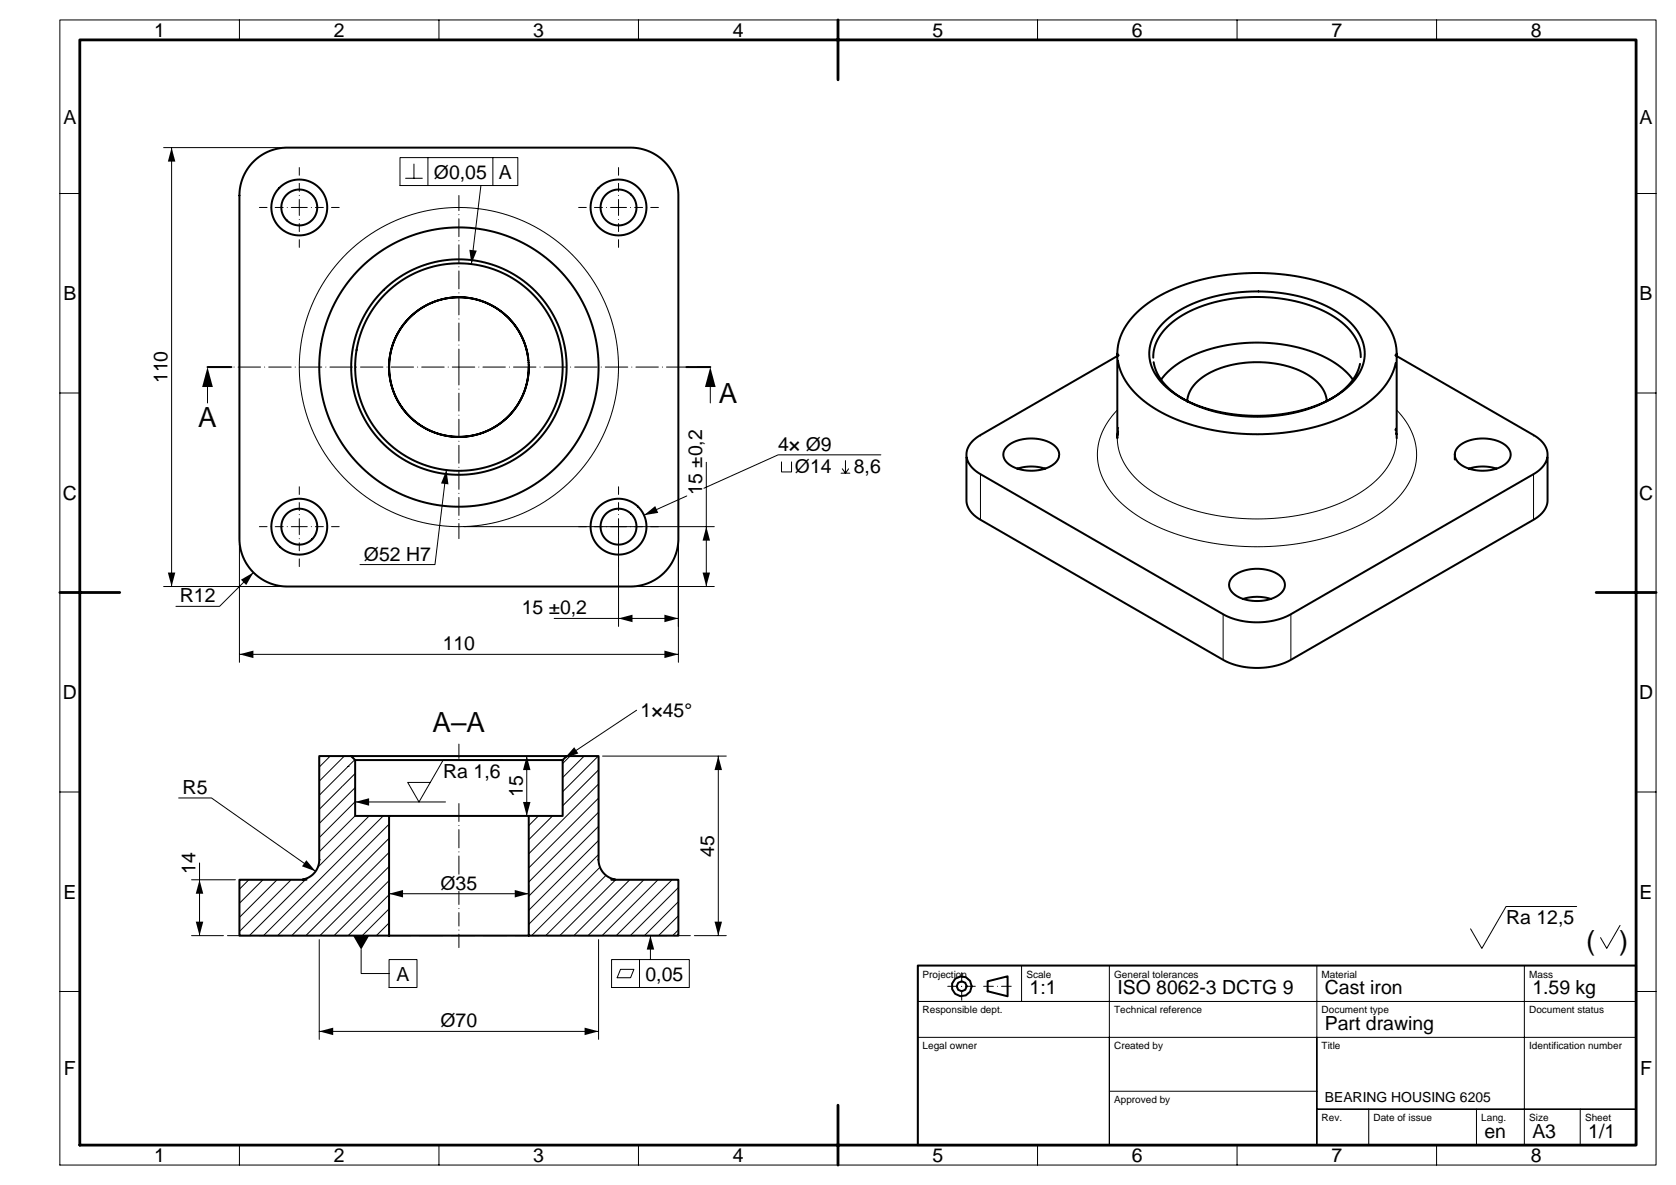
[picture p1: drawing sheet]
<svg xmlns="http://www.w3.org/2000/svg" width="420mm" height="297mm" viewBox="0 0 420 297" stroke-linecap="round" stroke-linejoin="round" font-family="sans-serif">
<g fill="#000">
<path d="M43 37l.9 3.5h-1.8zM117.6 62.6l1.9 .2-1.4 3.4zM52 92l1.3 5h-2.6zM178 92l1.3 5h-2.6zM111.9 117.8l.5 3.6-1.9-.2zM161.4 129.1l2.8-2.3 .8 1.7zM177 132l.9 3.5h-1.8zM42.1 143.5h1.8l-.9 3.5zM60.4 145.3l3.1-1.8-1.8 3.1zM155 155l3.5-.9v1.8zM166.5 154.1l3.5 .9-3.5 .9zM176.1 143.5h1.8l-.9 3.5z"/>
<path d="M60 164l3.5-.9v1.8zM166.5 163.1l3.5 .9-3.5 .9zM132 189.5l.9 3.5h-1.8zM143.9 187.3l1 1.5-3.4 1.2zM180 189.5l.9 3.5h-1.8zM76.8 215.6l2.3 2.8-3.4-1.3zM89 201l3.5-.9v1.8zM131.1 201h1.8l-.9 3.5zM49.1 231h1.8l-.9 3.5zM50 220.5l.9 3.5h-1.8zM88.5 234.5h4l-2 3.5zM97.5 224l3.5-.9v1.8z"/>
<path d="M129 223.1l3.5 .9-3.5 .9zM163 234.5l.9 3.5h-1.8zM179.1 231h1.8l-.9 3.5zM80 258.5l3.5-.9v1.8zM146.5 257.6l3.5 .9-3.5 .9z"/>
</g>
<g fill="none" stroke="#000" stroke-width=".25">
<path d="M15 5h400v287h-400zM60 5v5M110 5v5M160 5v5M210 5v5M260 5v5M310 5v5M360 5v5M41 37h29.6M43 37v110M100.2 39.5h29.6v7h-29.6zM107.2 39.5v7"/>
<path d="M123.5 39.5v7M15 48.5h5M101.6 44.7h4.2M103.7 41.1v3.6M120.5 46.5l-2.4 19.7M410 48.5h5M15 98.5h5M52 96v5M178 96v5M410 98.5h5M111.9 117.8l-2.9 23.7h-18.8M177 115.9v31.1"/>
<path d="M195.8 115.8v2.5h2.6v-2.5M210.8 118.6h2.2M211.1 117.5l.8 1.1M211.9 115.5v3.1l.8-1.1M220.7 114h-25.7l-18.6 8.4M245.7 109v.3M245.7 118.8v11.5M280.3 107.1l-.3 2.9a13.6 13.6 0 0 0 4.7 10 37.9 37.9 0 0 0 20.2 9.2 55 55 0 0 0 34-4.6 20.5 20.5 0 0 0 10.7-11.6 11.7 11.7 0 0 0 .1-5.7M349.9 102.7a15.1 15.1 0 0 1 4.4 15.6 23.9 23.9 0 0 1-11.9 12.5 62.4 62.4 0 0 1-38.9 5.3 43.3 43.3 0 0 1-23.1-10.6 15.4 15.4 0 0 1-4.8-15.5 17.9 17.9 0 0 1 4.3-7.1M384.3 109v.3M384.3 118.8v11.5M60 136.4v29.6"/>
<path d="M116.3 132h62.7M155 133v24M172.1 124.3l-10.7 4.8M15 148.5h5M41 147h29.6M63.5 143.5l-8.5 8.5h-10.9M138.9 155h31.1M159.4 147h19.6M170 157v-20.6v29.6M306.5 153.9v11.5M323.5 153.9v11.5M410 148.5h5"/>
<path d="M60 164h110M159.5 178l-18 12M15 198.5h5M44.8 200h8.2l26.1 18.4M82.8 189.5l-2.8 2.8M86.3 189.5l-6.3 6.3M87.2 192.1h.1M88.9 190.4l-8.9 8.9M89 197.4l-9 9M89 193.9l-9 9M126 190.5h-14.9l-6.1 10.5-2.8-4.9h5.6M132 189.5v15"/>
<path d="M142.9 189.5l-1.9 1.9M146.4 189.5l-5.4 5.4M149.9 189.5l-8.9 8.9M150 196.5l-17.5 17.5M150 193l-9 9M151 189.5h31M180 189.5v45M410 198.5h5M50 216.3v18.2M80 215.5h.3M89 204.5l-9 9M89 200.9l-9 9"/>
<path d="M89 201h22.6M92.5 204.5l-12.9 12.9M96 204.5l-30 30M97.5 217.2l-17.3 17.3M97.5 213.6l-20.9 20.9M97.5 210.1l-24.4 24.4M97.5 206.6l-27.9 27.9M134.9 204.5l-2.4 2.4M138.5 204.5l-6 6M149.7 215.5h.3M150 214.2l-17.5 17.5M150 210.6l-17.5 17.5"/>
<path d="M150 207.1l-17.5 17.5M150 203.6l-17.5 17.5M150 200l-17.5 17.5M150.4 217.4l-17.2 17.1M151.9 219.4l-15.2 15.1M48 234.5h8M48 220.5h11M62.4 220.5l-2.4 2.4M65.9 220.5l-5.9 5.9M69.4 220.5l-9.4 9.4M73 220.5l-13 13M76.9 220.1l-14.4 14.4"/>
<path d="M80 235.5v25M90.5 238v6h7M97.5 231.3l-3.2 3.2M97.5 227.8l-6.7 6.7M97.5 224.2l-10.3 10.3M97.5 220.7l-13.8 13.8M97.5 222v11.5M97.5 224h35M132.5 222v11.5M150 235.5v25M154.3 220.5l-14 14M157.8 220.5l-14 14"/>
<path d="M161.4 220.5l-14 14M163 234.5v6M164.9 220.5l-14 14M168.4 220.5l-14 14M170 233.1l-1.4 1.4M170 229.5l-5 5M170 226l-8.5 8.5M170 222.5l-12 12M174 234.5h8M395.1 227.2h-17.7l-6.1 10.5-2.8-4.9M406 231.9l-3.4 5.8-1.5-2.7M15 248.5h5"/>
<path d="M80 258.5h70M97.5 240.5h7v7h-7zM153.3 240.5h19.4v7h-19.4zM155.5 242.9h3.4l-.9 2.2h-3.3zM160.3 240.5v7M256 242v9M278 242v9M330 242v45v-27M382 242v45M410 251v-9h-180v45h180v-36h-180h48v36v-27h132M410 248.5h5M230 260h48"/>
<path d="M278 273.5h52M330 278h80zM343 278v9M370 278v9M396 278v9M60 287v5M110 287v5M160 287v5M210 287v5M260 287v5M310 287v5M360 287v5"/>
<circle cx="115" cy="92" r="40"/>
</g>
<path d="M237.5 247.2h7M241 250.7v-7M246.5 247.2h7" fill="none" stroke="#000" stroke-width=".25" stroke-dasharray="2.4 1 0 1"/>
<path d="M52 92h126" fill="none" stroke="#000" stroke-width=".25" stroke-dasharray="5.6 1 0 1"/>
<path d="M115 92v-43M115 92v43" fill="none" stroke="#000" stroke-width=".25" stroke-dasharray="4.5 1 0 1"/>
<g fill="none" stroke="#000" stroke-width=".25" stroke-dasharray="2 1 0 1">
<path d="M75 52h-10M75 52v-10M75 52v10M75 52h10M155 52h-10M155 52v-10M155 52v10M155 52h10M75 132h-10M75 132v-10M75 132v10M75 132h10"/>
<path d="M155 132h-10M155 132v-10M155 132v10M155 132h10"/>
</g>
<path d="M115 237.5v-14.1" fill="none" stroke="#000" stroke-width=".25" stroke-dasharray="3.4 1 0 1"/>
<path d="M115 219.1v-17.7" fill="none" stroke="#000" stroke-width=".25" stroke-dasharray="4.6 1 0 1"/>
<path d="M115 190.1v-3.6" fill="none" stroke="#000" stroke-width=".25" stroke-dasharray="5.7 1 0 1"/>
<path d="M57 234.5h116" fill="none" stroke="#000" stroke-width=".25" stroke-dasharray="6 1 0 1"/>
<path d="M52 92h6M178 92h-6" fill="none" stroke="#000" stroke-width=".5" stroke-dasharray="11.5 2 0 2"/>
<g fill="none" stroke="#000" stroke-width=".5">
<path d="M63.5 40.5a12 12 0 0 1 8.5-3.5h86a12 12 0 0 1 12 12v86a12 12 0 0 1-12 12h-86a12 12 0 0 1-12-12v-86a12 12 0 0 1 3.5-8.5zM132.4 89.7l-.8-3.1-1.3-3.1-2-2.9-2.3-2.2-2.7-1.8-3.1-1.3-3.3-.7h-3.5l-3.3 .6-3.1 1.2-2.7 1.8-2.5 2.4-2 2.8-1.4 3.1-.7 3.2-.2 3.4 .4 2.5 .7 2.5 1.1 2.3 1.4 2.2 1.7 1.9 2 1.7 2.2 1.4 2.3 1 2.6 .6 2.4 .3 2.6-.1 2.5-.5 2.3-.8 2.3-1.1 2.1-1.5 1.9-1.8 1.6-2.1 1.3-2.2 .9-2.4 .5-2.4 .2-2.6-.2-2.6-.5-2.4-.9-2.4-1.3-2.2-1.6-2.1-1.7-1.6-2.1-1.6-2.2-1.1-2.6-.9-2.5-.5-2.6-.1-2.6 .3-2.5 .7-2.3 1-2.2 1.4-2 1.6-1.6 1.8-1.4 2.2-1.1 2.3-.7 2.4-.4 2.6 .1 2.5 .3 2.5 .8 2.6 1.1 2.3 1.5 2.1 1.6 1.8 2 1.7 2.2 1.3 2.3 1 2.5 .6 2.5 .3 2.7-.1 2.4-.5 2.5-.9 2.2-1.1 2.1-1.6 1.8-1.7 1.5-2 1.2-2.1 .9-2.4 .6-2.5 .2-2.6M132.4 90.3h.1M132.5 90.9h.1M132.5 91.4h.1M280 88.6v21.3M280.1 90.4a17.9 17.9 0 0 0 8.8 11.7 50.7 50.7 0 0 0 30.2 6.6 44.1 44.1 0 0 0 24.4-8.3 16.7 16.7 0 0 0 6.3-9.4M280.3 89l-34.6 20a6 6 0 0 0-3.5 4.9v11.6l.3 1.4a6.9 6.9 0 0 0 3.2 3.4l60.8 35.1a18.8 18.8 0 0 0 17 0l60.8-35.1a5.6 5.6 0 0 0 3.5-4.7v-11.7a6 6 0 0 0-3.5-4.9l-34.6-20M289.1 90.8a14.1 14.1 0 0 0 7.7 9.3 40.7 40.7 0 0 0 36.6 0l.7-.4M291 95.1a24.6 24.6 0 0 1 14.9-8.3 40.5 40.5 0 0 1 27.6 3.5l1.2 .8a16.4 16.4 0 0 1 4.4 4.2M291.8 80.7a32 32 0 0 1 19.6-7.5 38.8 38.8 0 0 1 24.6 5.6 12 12 0 0 1 5.9 11.1 14.4 14.4 0 0 1-7.8 9.8 42.7 42.7 0 0 1-33.1 2.3 20.5 20.5 0 0 1-12-9.1 10.1 10.1 0 0 1 2.8-12.2zM295.9 99.7l.7 .4"/>
<path d="M340.8 91.2a14.1 14.1 0 0 1-7.4 8.9M341 89.5a12.3 12.3 0 0 0-6.3-9.9 38.7 38.7 0 0 0-26.1-4.7 27.9 27.9 0 0 0-16.8 7.8 10.3 10.3 0 0 0-2.8 7M350 88.7a15.7 15.7 0 0 0-7-12.2 46.7 46.7 0 0 0-27.5-8.1 47.9 47.9 0 0 0-27.9 7.7 16.1 16.1 0 0 0-7.6 12.8M350 88.6v21.3M242.3 114.7a6.5 6.5 0 0 0 3.4 4.1l60.8 35.1a18.8 18.8 0 0 0 17 0l60.8-35.1a6.6 6.6 0 0 0 3.4-4.1M261.9 117.4l-1.6-.3-2-.2-1.6 .2-1.8 .4M265.4 114.1a4.5 4.5 0 0 0-3.9-3.8l-1.7-.3-1.9-.1-1.7 .2-1.8 .5a3.6 3.6 0 0 0-2.8 4.2 7.1 7.1 0 0 0 6.7 3.2l2.3-.2 1.9-.6a4.3 4.3 0 0 0 2.9-2.8M280 109.6h.1M280 109.1v.1M280.2 108.3l-.1 .6M280.2 108.1v.1M332.5 100.5a9.7 9.7 0 0 0-6.3-7.4 27.4 27.4 0 0 0-24.2 1 8.6 8.6 0 0 0-4.5 6.5"/>
<path d="M349.7 107.7l.1 .2M349.9 108.6v.3M364.6 114.4a6 6 0 0 0 5.6 3.5h2.9l2.5-.7a3.6 3.6 0 0 0 2.8-4.1 7.1 7.1 0 0 0-6.7-3.2l-2.3 .2-1.9 .6a4 4 0 0 0-2.9 3.3v1.2M375 117.5l-1.7-.5-1.7-.1-1.9 .2-1.6 .4M308.9 144.6l1.8-1.2 2.7-.7 2.9-.1 2.7 .7a3.6 3.6 0 0 1 2.8 4.1 7.1 7.1 0 0 1-6.6 3.2l-2.3-.2-2-.5a3.5 3.5 0 0 1-2.7-4.2zM311.5 150.1l1.7-.4 1.9-.1 1.7 .1 1.7 .4M88 189.5l1 1v14h52v-14l1-1M89 190.5h52M97.5 204.5v30M132.5 204.5v30M75.8 220.4l1.5-.5 1.3-.9 .9-1.3 .5-1.5v-26.7h70v26.7l.5 1.5 .9 1.3 1.3 .9 1.5 .5M76.8 220.5h-16.8v14h110v-14h-16.8"/>
<path d="M230 242h180v45h-180zM247.5 245.9l5-1.2v5l-5-1.2z"/>
<circle cx="75" cy="52" r="7"/>
<circle cx="75" cy="52" r="4.5"/>
<circle cx="155" cy="52" r="4.5"/>
<circle cx="155" cy="52" r="7"/>
<circle cx="115" cy="92" r="27"/>
<circle cx="115" cy="92" r="35"/>
<circle cx="115" cy="92" r="26"/>
<circle cx="75" cy="132" r="7"/>
<circle cx="75" cy="132" r="4.5"/>
<circle cx="155" cy="132" r="4.5"/>
<circle cx="155" cy="132" r="7"/>
<circle cx="241" cy="247.2" r="2.5"/>
<circle cx="241" cy="247.2" r="1.25"/>
</g>
<path d="M20 10h390v277h-390zM210 5v15M15 148.5h15M400 148.5h15M210 277v15" fill="none" stroke="#000" stroke-width=".7"/>
<g font-size="7">
<text x="180.2" y="101">A</text>
<text x="49.7" y="107">A</text>
<text x="108.4" y="183.5">A–A</text>
</g>
<g font-size="6.8">
<text x="397.5" y="238">(</text>
<text x="405.7" y="238">)</text>
</g>
<g font-size="4.9">
<text x="38.6" y="9.3">1</text>
<text x="83.6" y="9.3">2</text>
<text x="133.6" y="9.3">3</text>
<text x="183.6" y="9.3">4</text>
<text x="233.6" y="9.3">5</text>
<text x="283.6" y="9.3">6</text>
<text x="333.6" y="9.3">7</text>
<text x="383.6" y="9.3">8</text>
<text x="15.9" y="31">A</text>
<text x="410.9" y="31">A</text>
<text x="108.7" y="44.8">Ø0,05</text>
<text x="125" y="44.8">A</text>
<text x="15.9" y="75.2">B</text>
<text x="410.9" y="75.2">B</text>
<text x="42" y="96.1" transform="rotate(-90 42 96.1)">110</text>
<text x="195" y="113">4× Ø9</text>
<text x="199.2" y="118.6">Ø14</text>
<text x="214" y="118.6">8,6</text>
<text x="15.7" y="125.3">C</text>
<text x="176" y="124" transform="rotate(-90 176 124)">15 ±0,2</text>
<text x="410.7" y="125.3">C</text>
<text x="91.2" y="140.5">Ø52 H7</text>
<text x="45.1" y="151">R12</text>
<text x="130.7" y="154">15 ±0,2</text>
<text x="110.9" y="163">110</text>
<text x="15.7" y="175.3">D</text>
<text x="160.5" y="179.8">1×45°</text>
<text x="410.7" y="175.3">D</text>
<text x="111.1" y="195">Ra 1,6</text>
<text x="45.8" y="199">R5</text>
<text x="131" y="199.7" transform="rotate(-90 131 199.7)">15</text>
<text x="179" y="214.7" transform="rotate(-90 179 214.7)">45</text>
<text x="49" y="219" transform="rotate(-90 49 219)">14</text>
<text x="15.9" y="225.3">E</text>
<text x="110.4" y="223">Ø35</text>
<text x="410.9" y="225.3">E</text>
<text x="377.4" y="231.7">Ra 12,5</text>
<text x="99.4" y="245.7">A</text>
<text x="161.8" y="245.7">0,05</text>
<text x="258" y="249.2">1:1</text>
<text x="280" y="249.2">ISO 8062-3 DCTG 9</text>
<text x="332" y="249.2">Cast iron</text>
<text x="384" y="249.2">1.59 kg</text>
<text x="110.4" y="257.5">Ø70</text>
<text x="332" y="258.2">Part drawing</text>
<text x="16" y="269.5">F</text>
<text x="411" y="269.5">F</text>
<text x="372" y="285.2">en</text>
<text x="384" y="285.2">A3</text>
<text x="398" y="285.2">1/1</text>
<text x="38.6" y="291.3">1</text>
<text x="83.6" y="291.3">2</text>
<text x="133.6" y="291.3">3</text>
<text x="183.6" y="291.3">4</text>
<text x="233.6" y="291.3">5</text>
<text x="283.6" y="291.3">6</text>
<text x="333.6" y="291.3">7</text>
<text x="383.6" y="291.3">8</text>
</g>
<text font-size="3.5" x="332" y="276.2">BEARING HOUSING 6205</text>
<g font-size="2.5">
<text x="231.2" y="245">Projection</text>
<text x="257.2" y="245">Scale</text>
<text x="279.2" y="245">General tolerances</text>
<text x="331.2" y="245">Material</text>
<text x="383.2" y="245">Mass</text>
<text x="231.2" y="254">Responsible dept.</text>
<text x="279.2" y="254">Technical reference</text>
<text x="331.2" y="254">Document type</text>
<text x="383.2" y="254">Document status</text>
<text x="231.2" y="263">Legal owner</text>
<text x="279.2" y="263">Created by</text>
<text x="331.2" y="263">Title</text>
<text x="383.2" y="263">Identification number</text>
<text x="279.2" y="276.5">Approved by</text>
<text x="331.2" y="281">Rev.</text>
<text x="344.2" y="281">Date of issue</text>
<text x="371.2" y="281">Lang.</text>
<text x="383.2" y="281">Size</text>
<text x="397.2" y="281">Sheet</text>
</g>
</svg>
